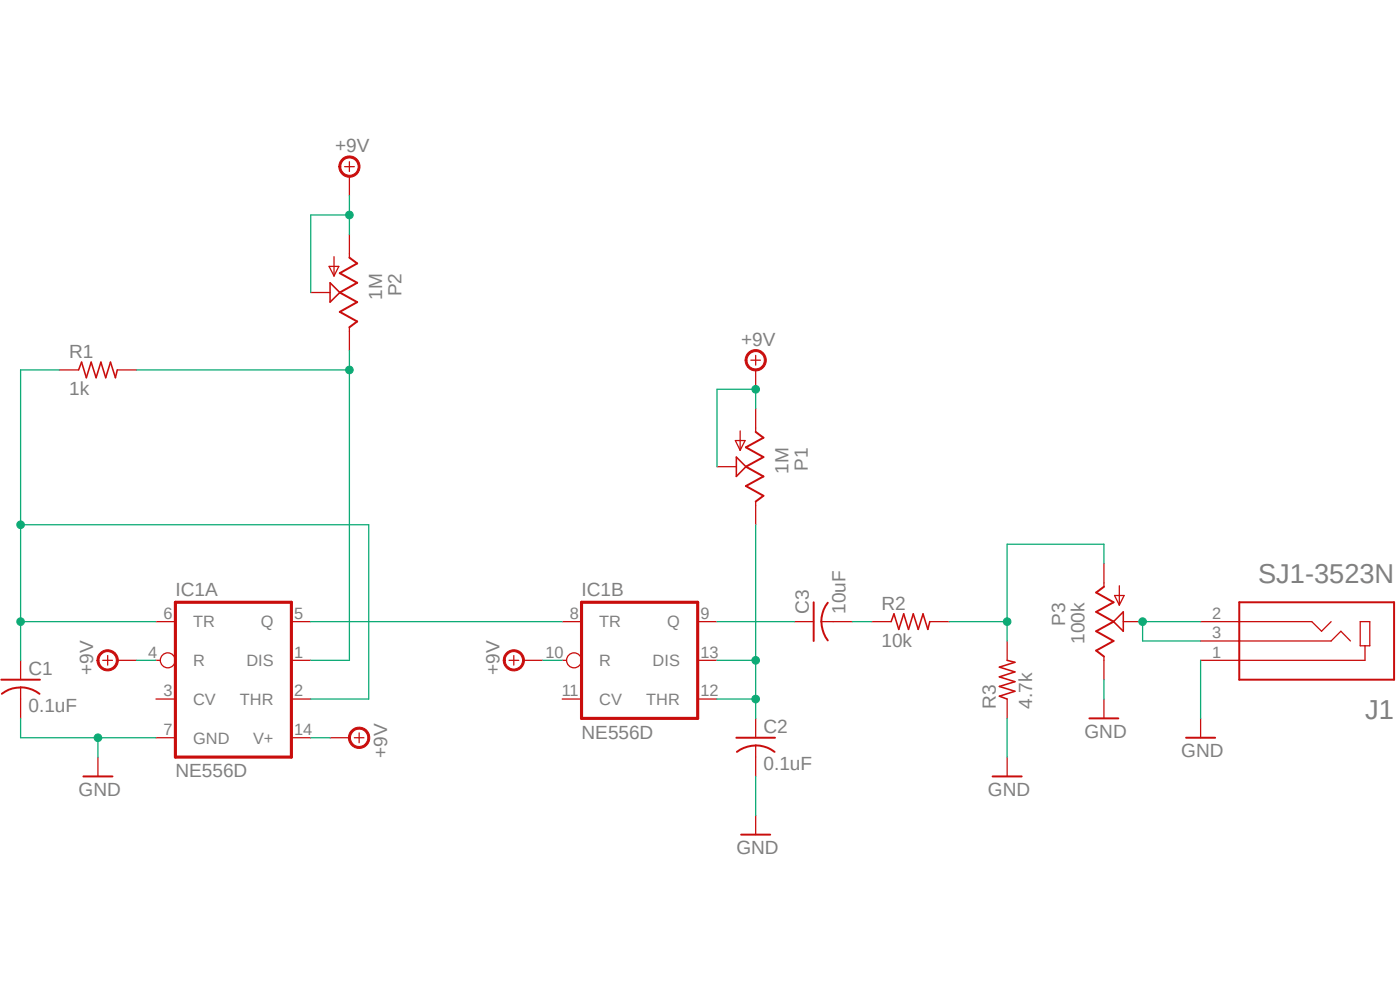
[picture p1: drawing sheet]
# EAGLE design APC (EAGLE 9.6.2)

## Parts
C1  0.1uF  C-USC0805  [C0805]
C2  0.1uF  C-USC0805  [C0805]
C3  10uF  C-USC0805  [C0805]
IC1  NE556D  [SO14]
J1  SJ1-3523N  [CUI_SJ1-3523N]
P1  1M  TRIM_US-PT10  [PT-10]
P2  1M  TRIM_US-PT10  [PT-10]
P3  100k  TRIM_US-PT10  [PT-10]
R1  1k  R-US_R0805  [R0805]
R2  10k  R-US_R0805  [R0805]
R3  4.7k  R-US_R0805  [R0805]

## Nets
+9V: IC1.4(A:R) IC1.10(B:R) IC1.14(A:V+) P1.A P1.S P2.A P2.S
GND: C1.2 C2.2 IC1.7(A:GND) J1.1 P3.E R3.1
N$1: IC1.5(A:Q) IC1.8(B:TR)
N$2: C1.1 IC1.2(A:THR) IC1.6(A:TR) R1.1
N$3: C2.1 IC1.12(B:THR) IC1.13(B:DIS) P1.E
N$4: IC1.1(A:DIS) P2.E R1.2
N$5: C3.2 R2.1
N$6: C3.1 IC1.9(B:Q)
N$9: J1.2 J1.3 P3.S
N$10: P3.A R2.2 R3.2
Unconnected: IC1.3(A:CV) IC1.11(B:CV)
